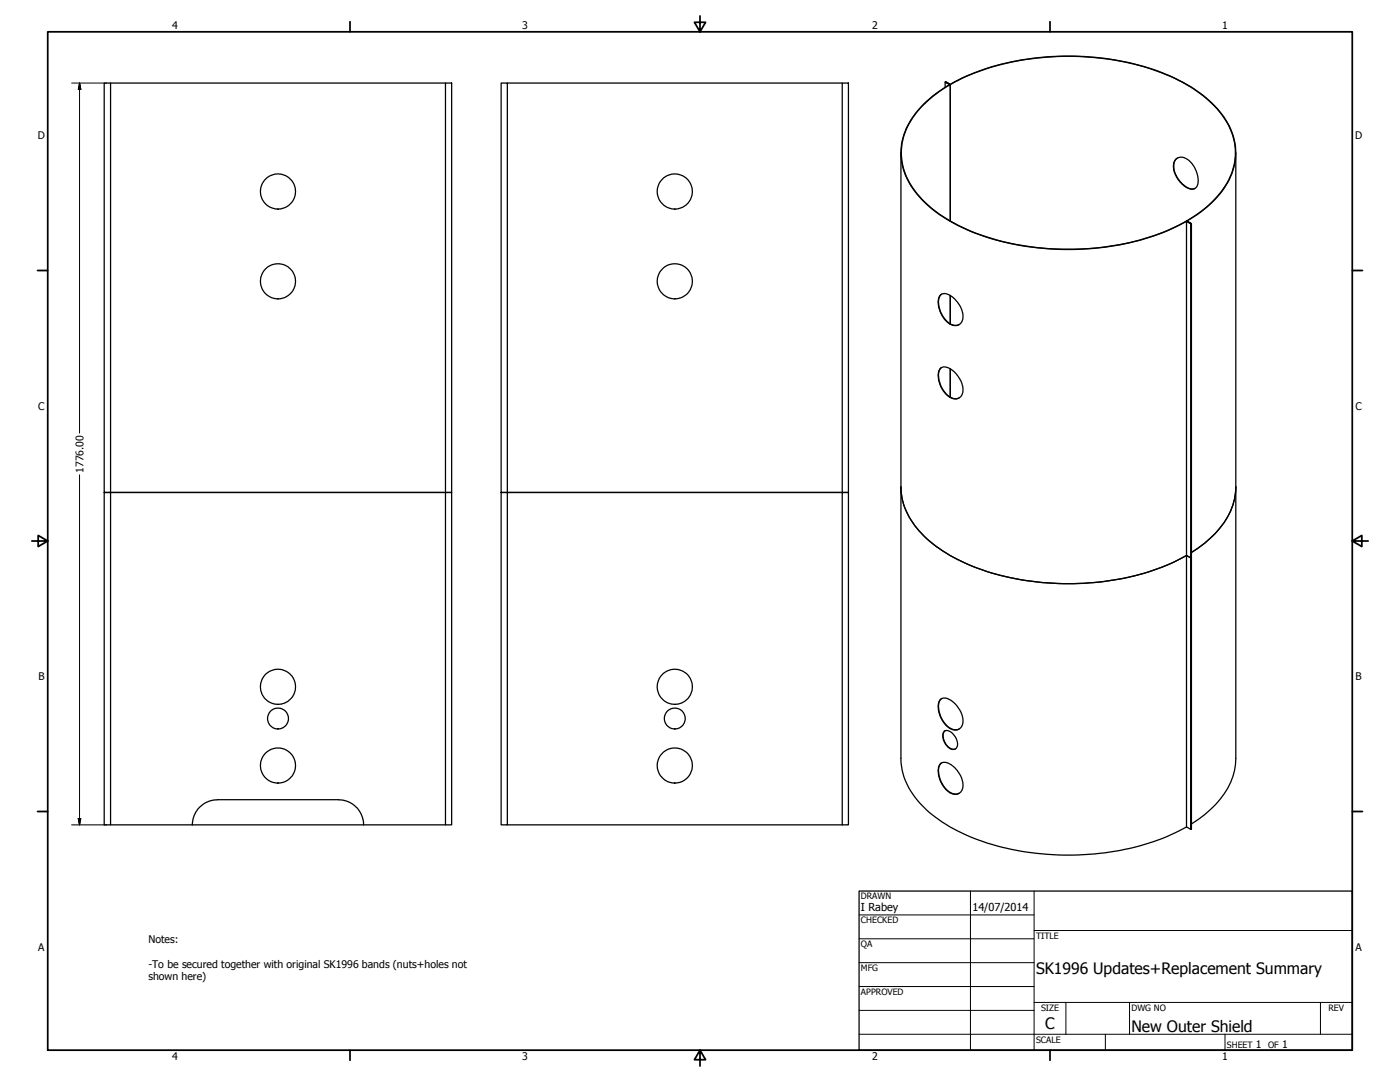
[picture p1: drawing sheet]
<svg xmlns="http://www.w3.org/2000/svg" width="559mm" height="432mm" viewBox="0 0 559 432" stroke-linecap="round" stroke-linejoin="round" font-family="sans-serif">
<!-- layer: Visible (ANSI) -->
<g fill="none" stroke="#000" stroke-width=".51">
<path d="M41.6 33.1h2.5v163.4h-2.5zM44.1 33.1h133.7M177.8 33.1h2.5v163.4h-2.5zM200 33.1h2.5v163.4h-2.5zM202.5 33.1h133.7M336.2 33.1h2.4v163.4h-2.4zM377.3 34.8v-2l1.7 1a39 39 0 0 0-18.3 20 25.2 25.2 0 0 0 7.2 25.8 67.7 67.7 0 0 0 33.9 17.2 107 107 0 0 0 67.1-6.1l4.7-2.4M377.4 32.7l1.9 1a99.2 99.2 0 0 1 55.5-11 87.3 87.3 0 0 1 43.1 13.7 33.5 33.5 0 0 1 15.1 20.9 26.3 26.3 0 0 1-9 23.3 51 51 0 0 1-10.2 7.6l1.8 1-.2 133.4M377.4 32.7l1.9 1.1v54.4v-54.4M377.4 32.7l-.1 .1M377.4 32.7l1.9 1.1M379.3 33.8a99.6 99.6 0 0 1 55.5-11 87.3 87.3 0 0 1 43 13.6 32.4 32.4 0 0 1 15.2 22.1 25.8 25.8 0 0 1-8.2 21 45.7 45.7 0 0 1-11.2 8.7"/>
<path d="M379.3 33.8a38.2 38.2 0 0 0-18.4 20 24.6 24.6 0 0 0 6.1 24.6 62.7 62.7 0 0 0 31 17.4 107.5 107.5 0 0 0 70.9-5.2l4.7-2.4M359.6 61v241.6a29 29 0 0 0 11.5 21.8 79.2 79.2 0 0 0 40.6 15.9 104.8 104.8 0 0 0 58.8-8.6l3.1-1.7M469.5 63.4a4.5 4.5 0 0 1 6.1 1.8 9.2 9.2 0 0 1 2.1 9.2 3.1 3.1 0 0 1-4.6 .1 9.4 9.4 0 0 1-4.3-10.1zM470 63.1a5.7 5.7 0 0 0-.3 7.4 9.1 9.1 0 0 0 6.2 4.9l1.1-.2M493.3 61v241.6a28.5 28.5 0 0 1-11.3 21.5l-6.4 4.7M473.6 88.3l1.8 1v133.4l-1.8-1zM473.6 88.2l1.8 1.1M475.4 89.3v133.4M475.6 89.2l-.2 133.4M375.5 117.7a4.7 4.7 0 0 1 5.8 1.9 8.2 8.2 0 0 1 2.4 9.1 3.8 3.8 0 0 1-5.9-.5 9.5 9.5 0 0 1-2.7-10.2zM375.9 117.4a5.7 5.7 0 0 0-.7 6.6 7.7 7.7 0 0 0 6.6 5.9l1-.4M379.3 117.9v11.3"/>
<path d="M375.3 147a4.4 4.4 0 0 1 5.6 1.4 8.6 8.6 0 0 1 3 9.3 3.6 3.6 0 0 1-5.9 0 10.1 10.1 0 0 1-3.1-10zM375.9 146.7a5.7 5.7 0 0 0-.7 6.5 7.7 7.7 0 0 0 6.6 5.9l1-.3M379.3 147.2v11.3M41.6 196.5h136.2h-133.7v132.7h-2.5zM177.8 196.5h2.5v132.7h-2.5zM200 196.5h2.5v132.7h-2.5zM202.5 196.5h133.7M336.2 196.5h2.4v132.7h-2.4zM359.6 194.3a29 29 0 0 0 11.5 21.7 79.2 79.2 0 0 0 40.6 16 105.7 105.7 0 0 0 57.2-7.8l4.7-2.5M493.3 194.3a28.5 28.5 0 0 1-11.3 21.5l-6.4 4.7M475.4 222.7v108.3zM475.4 222.7l-1.8-1v108.3"/>
<path d="M475.4 222.6v108.4zM375.3 279.1a4.2 4.2 0 0 1 5.6 1.4 8.6 8.6 0 0 1 3 9.4 3.6 3.6 0 0 1-5.9-.1 10.1 10.1 0 0 1-3.1-10zM375.9 278.8a4.8 4.8 0 0 0-.9 5.6 8.2 8.2 0 0 0 6.6 6.9l1.2-.4M376.9 291.8a3.4 3.4 0 0 1 4.2 2 3.5 3.5 0 0 1 0 5.2 4.8 4.8 0 0 1-4.7-4.4l-.1-1.4zM377.2 291.7a4.8 4.8 0 0 0 1.2 6.3l1.4 .9 1.6-.1M375.3 304.8a4.2 4.2 0 0 1 5.6 1.4 8.6 8.6 0 0 1 3 9.3 3.6 3.6 0 0 1-5.9 0 10.1 10.1 0 0 1-3.1-10zM375.9 304.5a4.8 4.8 0 0 0-.9 5.5 7.9 7.9 0 0 0 6.8 6.9l1-.4M44.1 329.2h133.7M76.8 329.2a10.1 10.1 0 0 1 10-10h48.3a10.1 10.1 0 0 1 10 10M202.5 329.2h133.7M473.6 330l1.8 1"/>
<circle cx="110.9" cy="76.4" r="7"/>
<circle cx="269.3" cy="76.4" r="7"/>
<circle cx="110.9" cy="112.3" r="7"/>
<circle cx="269.3" cy="112.2" r="7"/>
<circle cx="110.9" cy="274.1" r="7"/>
<circle cx="269.3" cy="274.1" r="7"/>
<circle cx="111" cy="286.7" r="4.2"/>
<circle cx="269.4" cy="286.7" r="4.2"/>
<circle cx="110.9" cy="305.5" r="7"/>
<circle cx="269.3" cy="305.5" r="7"/>
</g>
<!-- layer: Border (ANSI) -->
<g fill="none" stroke="#000" stroke-width=".7">
<path d="M19 12.7h520.8v406.4h-520.8zM139.7 8.6v4.1M279.4 6.3v6.4l-2.2-3.8h4.4l-2.2 3.8M419.1 8.6v4.1M15 107.9h4M539.8 107.9h4M12.7 215.9h6.3l-3.8-2.2v4.4l3.8-2.2M539.8 215.9l3.8 2.2v-4.4l-3.8 2.2h6.3M15 323.8h4M539.8 323.8h4M139.7 419.1v4.1M279.4 419.1l2.2 3.8h-4.4l2.2-3.8v6.3"/>
<path d="M419.1 419.1v4.1"/>
</g>
<!-- layer: Title (ANSI) -->
<g fill="none" stroke="#000" stroke-width=".4">
<path d="M387.3 355.6v63.5M412.7 355.6v63.5M342.9 365.1h69.8M342.9 374.6h69.8M412.7 371.3h127.1M342.9 384.2h69.8M342.9 393.7h69.8M342.9 412.7h196.9M342.9 403.2h69.8M412.7 400h127.1M425.4 400v12.7M441.2 412.7v6.4"/>
<path d="M450.8 400v12.7M488.9 412.7v6.4M527 400v12.7"/>
</g>
<path d="M342.9 355.6h196.9v63.5h-196.9z" fill="none" stroke="#000" stroke-width=".51"/>
<!-- layer: Dimension (ANSI) -->
<path d="M28.6 33.1h13.9M31.7 33.1l.6 2.6h-1.1zM31.7 33.1v139.7M31.7 189.5v139.7M28.6 329.2h13.9M31.2 326.6h1.1l-.6 2.6z" fill="none" stroke="#000" stroke-width=".4"/>
<path d="M31.7 33.1l.6 2.6zM31.7 33.1l.6 2.6h-1.1zM31.2 326.6l.5 2.6zM31.2 326.6h1.1l-.6 2.6z" fill="#000" stroke="#000" stroke-width=".4"/>
<g font-size="6.3">
<text x="413.5" y="388.6">SK1996 Updates+Replacement Summary</text>
<text x="417.2" y="410.6">C</text>
<text x="451.6" y="411.9">New Outer Shield</text>
</g>
<g font-size="4.4">
<text x="343.7" y="363.5">I Rabey</text>
<text x="388.1" y="363.7">14/07/2014</text>
</g>
<g font-size="4.2">
<text x="68.7" y="11.7">4</text>
<text x="208.4" y="11.7">3</text>
<text x="348.1" y="11.7">2</text>
<text x="487.8" y="11.7">1</text>
<text x="15.1" y="55.5">D</text>
<text x="540.9" y="55.5">D</text>
<text x="15.2" y="163.4">C</text>
<text x="541" y="163.4">C</text>
<text x="33.3" y="188.7" transform="rotate(-90 33.3 188.7)">1776.00</text>
<text x="15.3" y="271.4">B</text>
<text x="541.1" y="271.4">B</text>
<text x="59.2" y="376.2">Notes:</text>
<text x="15.2" y="379.3">A</text>
<text x="541" y="379.3">A</text>
<text x="59.2" y="386.3">-To be secured together with original SK1996 bands (nuts+holes not</text>
<text x="59.2" y="391.3">shown here)</text>
<text x="501.3" y="418.3">1</text>
<text x="511.8" y="418.3">1</text>
<text x="68.7" y="423.2">4</text>
<text x="208.4" y="423.2">3</text>
<text x="348.1" y="423.2">2</text>
<text x="487.8" y="423.2">1</text>
</g>
<g font-size="3.5">
<text x="343.7" y="358.9">DRAWN</text>
<text x="343.7" y="368.5">CHECKED</text>
<text x="413.5" y="374.6">TITLE</text>
<text x="343.7" y="378">QA</text>
<text x="343.7" y="387.5">MFG</text>
<text x="343.7" y="397.1">APPROVED</text>
<text x="415.5" y="403.4">SIZE</text>
<text x="451.6" y="403.4">DWG NO</text>
<text x="530.3" y="403.4">REV</text>
<text x="413.5" y="416.1">SCALE</text>
<text x="489.7" y="418.3">SHEET</text>
<text x="506.2" y="418.3">OF</text>
</g>
</svg>
